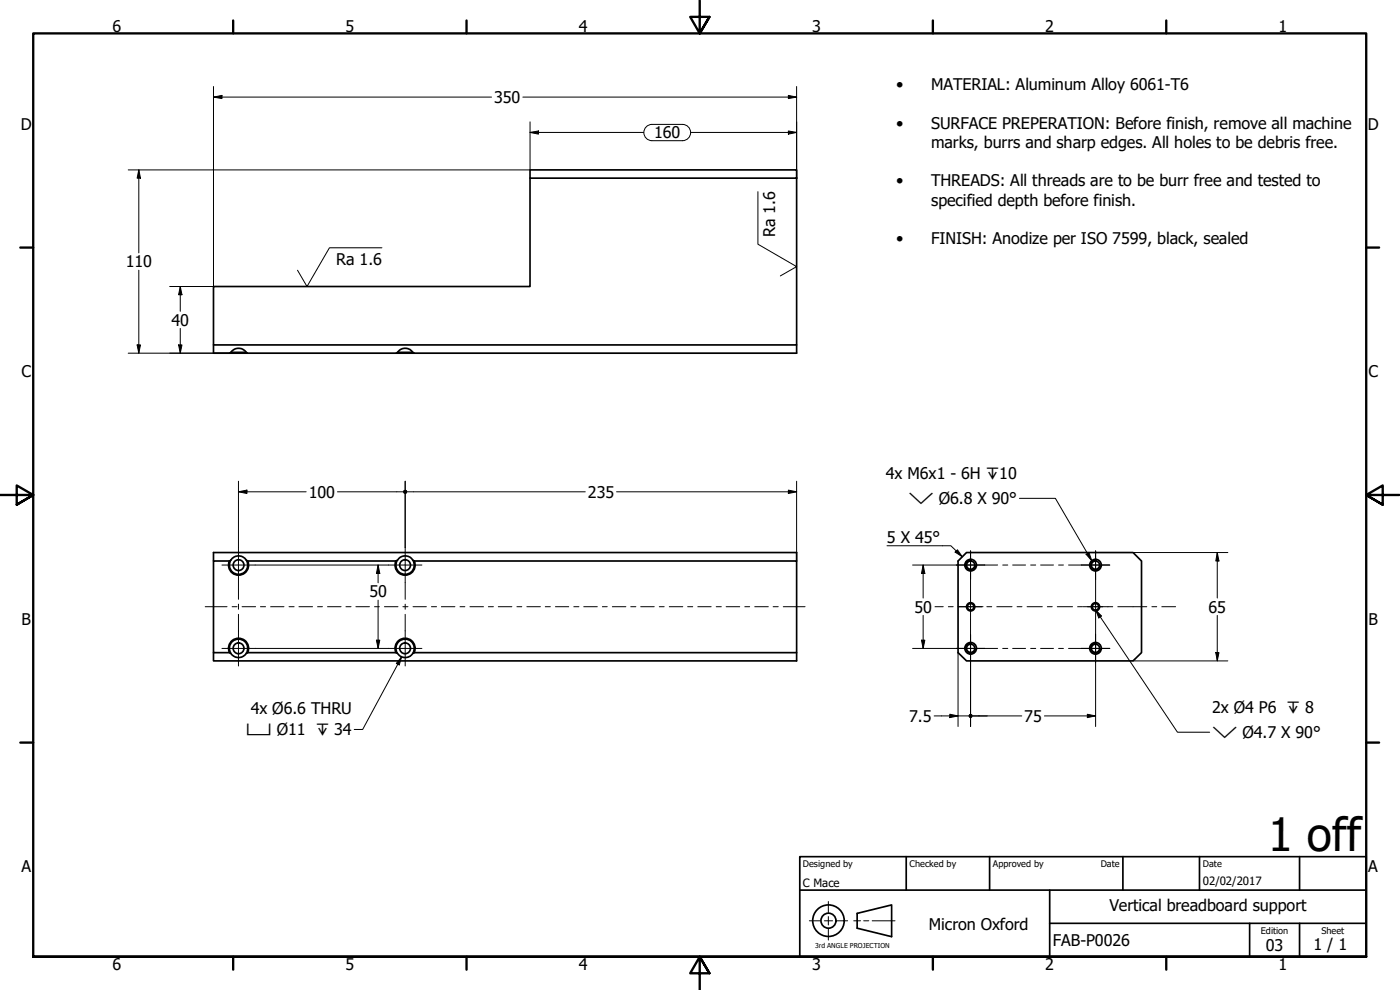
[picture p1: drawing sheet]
<svg xmlns="http://www.w3.org/2000/svg" width="420mm" height="297mm" viewBox="0 0 420 297" stroke-linecap="round" stroke-linejoin="round" font-family="sans-serif">
<!-- layer: Visible (ISO) -->
<g fill="none" stroke="#000" stroke-width=".51">
<path d="M159.1 51h80v2.5h-80zM159.1 53.5v32.5h-95v17.5h175v-50M64.1 103.5v2.5h175v-2.5M68.9 106l.4-.3a2.81 2.81 0 0 1 4.6 0l.4 .3M69.3 105.7h4.6M118.9 106l.4-.3a2.75 2.75 0 0 1 4.6 0l.4 .3M119.3 105.7h4.6M64.1 168.3v-2.5h175v2.5M68.9 168.3a3 3 0 0 0 2.7 4.3 3 3 0 0 0 2.7-4.3M68.9 168.3h-4.8v27.5h4.8l.4 .3a2.81 2.81 0 0 0 4.6 0l.4-.3h44.6l.4 .3a2.75 2.75 0 0 0 4.6 0l.4-.3h114.8v-27.5h-114.8M68.9 168.3l.4-.2a2.73 2.73 0 0 1 4.6 0l.4 .2h44.6M69.3 168.1a2.76 2.76 0 0 0 2.3 4.2 2.76 2.76 0 0 0 2.3-4.2"/>
<path d="M118.8 168.3a3 3 0 0 0 2.8 4.3 3 3 0 0 0 2.7-4.3M118.9 168.3l.4-.2a2.67 2.67 0 0 1 4.6 0l.4 .2M119.3 168.1a2.76 2.76 0 0 0 2.3 4.2 2.76 2.76 0 0 0 2.3-4.2M290.1 165.8h49.9l2.6 2.5v27.5l-2.6 2.5h-49.9l-2.6-2.5v-27.5zM64.1 195.8v2.5h175v-2.5M68.9 195.8a3 3 0 0 1 2.7-4.3 3 3 0 0 1 2.7 4.3M69.3 196a2.76 2.76 0 0 1 2.3-4.2 2.76 2.76 0 0 1 2.3 4.2M118.8 195.8a3 3 0 0 1 2.8-4.3 3 3 0 0 1 2.7 4.3M119.3 196a2.76 2.76 0 0 1 2.3-4.2 2.76 2.76 0 0 1 2.3 4.2"/>
<circle cx="71.6" cy="169.6" r="1.62"/>
<circle cx="121.6" cy="169.6" r="1.62"/>
<circle cx="291.3" cy="169.6" r="1.24"/>
<circle cx="291.3" cy="169.6" r="1.75"/>
<circle cx="328.8" cy="169.6" r="1.24"/>
<circle cx="328.8" cy="169.6" r="1.75"/>
<circle cx="71.6" cy="194.5" r="1.62"/>
<circle cx="121.6" cy="194.5" r="1.62"/>
<circle cx="291.3" cy="182.1" r=".98"/>
<circle cx="291.3" cy="194.5" r="1.24"/>
<circle cx="291.3" cy="182.1" r="1.24"/>
<circle cx="291.3" cy="194.5" r="1.75"/>
<circle cx="328.8" cy="182.1" r=".98"/>
<circle cx="328.8" cy="182.1" r="1.24"/>
<circle cx="328.8" cy="194.5" r="1.24"/>
<circle cx="328.8" cy="194.5" r="1.75"/>
</g>
<!-- layer: Visible Narrow (ISO) -->
<path d="M291.6 168.1a1.49 1.49 0 0 0-1.8 1.2 1.49 1.49 0 0 0 1.2 1.7 1.49 1.49 0 0 0 1.8-1.2M329 168.1a1.49 1.49 0 0 0-1.7 1.2 1.49 1.49 0 0 0 1.2 1.7 1.49 1.49 0 0 0 1.7-1.2M291.6 193a1.49 1.49 0 0 0-1.8 1.3 1.49 1.49 0 0 0 1.2 1.7 1.49 1.49 0 0 0 1.8-1.2M329 193a1.49 1.49 0 0 0-1.7 1.3 1.49 1.49 0 0 0 1.2 1.7 1.49 1.49 0 0 0 1.7-1.2" fill="none" stroke="#000" stroke-width=".38"/>
<!-- layer: Border (ISO) -->
<g fill="none" stroke="#000" stroke-width=".7">
<path d="M70 6.1v3.9M140 6.1v3.9M210 0v10l-2.9-4.9h5.8l-2.9 4.9 2.9-4.9M280 6.1v3.9M350 6.1v3.9M6.1 74.3h3.9M410 74.3h3.9M0 148.5h10l-5-2.8v5.7l5-2.9-5 2.9M420 148.5h-10l5-2.8v5.7l-5-2.9 5 2.9M6.1 222.8h3.9M410 222.8h3.9M10 287.1v-277.1h400v277.1h-400h400"/>
<path d="M70 287.1v3.8M140 287.1v3.8M212.9 292l-2.9-4.9 2.9 4.9h-5.8l2.9-4.9v9.9M280 287.1v3.8M350 287.1v3.8"/>
</g>
<!-- layer: Sketch Geometry (ANSI) -->
<path d="M242.9 276.3h3.2M247.4 276.3h2.5M248.6 270.5v3.3M248.6 275v2.5M248.6 278.8v3.3M251.1 276.3h3.3M256.2 276.3h2.1M259.2 276.3h1.5M261.7 276.3h6.9" fill="none" stroke="#000" stroke-width=".3"/>
<g fill="none" stroke="#000" stroke-width=".51">
<path d="M257.2 274.1l10.4-2.6v9.5l-10.4-2.5z"/>
<circle cx="248.6" cy="276.2" r="4.7"/>
<circle cx="248.6" cy="276.2" r="2.25"/>
</g>
<!-- layer: Title (ISO) -->
<path d="M240 257h170v30.1h-170zM272 257v10.1M297 257v10.1M337 257v10.1M360 257v10.1M390 257v10.1M240 267.1h170M315 277h95M315 267.1v20M375 277v10.1M390 277v10.1" fill="none" stroke="#000" stroke-width=".51"/>
<!-- layer: Dimension (ISO) -->
<g fill="none" stroke="#000" stroke-width=".3">
<path d="M64.1 29.1l2.5-.5v1zM64.1 29.1h83.4M64.1 26v60h-13.2M156.9 29.1h82.2M159.1 39.7l2.5-.4v.9zM159.1 39.7h34.1M159.1 36.6v14.4h-120.6M193.8 38.2a2.44 2.44 0 0 1 1.8-.9h9.2a2.44 2.44 0 0 1 2.5 2.5 2.44 2.44 0 0 1-2.5 2.4h-9.1a2.44 2.44 0 0 1-2.2-1.4 2.44 2.44 0 0 1 .3-2.6zM207.3 39.7h31.8M236.6 28.6l2.5 .5-2.5 .5zM236.6 39.3l2.5 .4-2.5 .5zM239.1 26v27.5"/>
<path d="M41.7 51l.5 2.5h-1.1zM41.7 51v24.9M41.7 81.1v24.9M54.1 86l.5 2.4h-1zM54.1 86v7.4M54.1 98.5v7.5M38.5 106h35.8M41.1 103.5h1.1l-.5 2.5zM53.6 103.5h1l-.5 2.5zM71.6 147.6l2.5-.5v1zM71.6 147.6h20.3M71.6 144.4v19.9"/>
<path d="M101.3 147.6h19.7M121.6 144.4v19.9M122.2 147.6h53.4M185 147.6h54.1M236.6 147.1l2.5 .5-2.5 .5zM239.1 144.4v23.9M76.6 169.5h40M113.5 169.5l.5 2.6h-1zM113.5 169.5v5.4M273.9 169.5h13.1M277.1 169.5l.5 2.6h-1.1zM277.1 169.5v9.9"/>
<path d="M340 165.8h28.5M365.3 165.8l.5 2.5h-.9zM365.3 165.8v13.6M76.6 194.5h40M113 192.1h1l-.5 2.4zM113.5 180.1v14.4M273.9 194.5h13.1M276.5 192.1h1.1l-.5 2.4zM277.1 184.6v9.9M287.5 195.8v22.2M291.3 198.8v19.2M328.8 198.8v19.2"/>
<path d="M340 198.3h28.5M364.9 195.8h.9l-.5 2.5zM365.3 184.6v13.7M280.4 214.8h10.9M285.1 214.3l2.4 .5-2.4 .5zM291.9 214.8h14.7M313.4 214.8h15.4M326.3 214.3l2.5 .5-2.5 .5z"/>
</g>
<g fill="#000">
<path d="M64.1 29.1l2.5-.5v1z" fill-rule="evenodd"/>
<path d="M159.1 39.7l2.5-.4v.9z" fill-rule="evenodd"/>
<path d="M236.6 28.6l2.5 .5-2.5 .5z" fill-rule="evenodd"/>
<path d="M41.7 51l.5 2.5h-1.1z" fill-rule="evenodd"/>
<path d="M236.6 39.3l2.5 .4-2.5 .5z" fill-rule="evenodd"/>
<path d="M54.1 86l.5 2.4h-1z" fill-rule="evenodd"/>
<path d="M41.1 103.5h1.1l-.5 2.5z" fill-rule="evenodd"/>
<path d="M53.6 103.5h1l-.5 2.5z" fill-rule="evenodd"/>
<path d="M71.6 147.6l2.5-.5v1z" fill-rule="evenodd"/>
<path d="M236.6 147.1l2.5 .5-2.5 .5z" fill-rule="evenodd"/>
<path d="M113.5 169.5l.5 2.6h-1z" fill-rule="evenodd"/>
<path d="M277.1 169.5l.5 2.6h-1.1z" fill-rule="evenodd"/>
<path d="M365.3 165.8l.5 2.5h-.9z" fill-rule="evenodd"/>
<path d="M113 192.1h1l-.5 2.4z" fill-rule="evenodd"/>
<path d="M276.5 192.1h1.1l-.5 2.4z" fill-rule="evenodd"/>
<path d="M364.9 195.8h.9l-.5 2.5z" fill-rule="evenodd"/>
<path d="M285.1 214.3l2.4 .5-2.4 .5z" fill-rule="evenodd"/>
<path d="M326.3 214.3l2.5 .5-2.5 .5z" fill-rule="evenodd"/>
<circle cx="121.6" cy="147.6" r=".63"/>
<circle cx="291.3" cy="214.8" r=".63"/>
</g>
<!-- layer: Center Mark (ISO) -->
<g fill="none" stroke="#000" stroke-width=".3">
<path d="M66.6 169.5h10M116.6 169.5h10M287 169.5h8.5M291.3 165.3v8.5M324.5 169.5h8.6M328.8 165.3v8.5M66.6 194.5h10M116.6 194.5h10M287 194.5h8.5M287.5 182h7.5M291.3 190.3v8.5M324.5 194.5h8.6"/>
<path d="M325.1 182h7.4M328.8 190.3v8.5"/>
</g>
<!-- layer: Centerline (ISO) -->
<g fill="none" stroke="#000" stroke-width=".3">
<path d="M71.6 164.3v15.5M121.6 164.3v15.5M287 169.5h12.4M291.3 165.3v33.5M300.9 169.5h1.6M303.9 169.5h3.9M309.3 169.5h1.5M312.3 169.5h3.9M317.7 169.5h1.5M320.7 169.5h12.4M328.8 165.3v33.5M61.6 182h6.5"/>
<path d="M69.7 182h1.4M71.6 181.3v1.5M71.6 184.3v15.5M72.6 182h4.1M78.2 182h1.5M81.2 182h4M86.7 182h1.6M89.7 182h4.1M95.3 182h1.5M98.3 182h4.1M103.8 182h1.5M106.8 182h4.1"/>
<path d="M112.4 182h1.5M115.4 182h4M120.9 182h1.5M121.6 181.3v1.5M121.6 184.3v15.5M124 182h4M129.5 182h1.5M132.5 182h4M138 182h1.5M141 182h4.1M146.6 182h1.5M149.5 182h4.1"/>
<path d="M155.1 182h1.5M158.1 182h4.1M163.6 182h1.6M166.7 182h4M172.2 182h1.5M175.2 182h4.1M180.8 182h1.4M183.8 182h4M189.3 182h1.5M192.3 182h4M197.9 182h1.4M200.9 182h4"/>
<path d="M206.4 182h1.5M209.4 182h4M214.9 182h1.6M217.9 182h4.1M223.5 182h1.5M226.5 182h4.1M232 182h1.6M235.1 182h6.5M280.6 182h2.5M284.6 182h1.5M287 194.5h12.4M287.6 182h7"/>
<path d="M296.2 182h1.4M299.1 182h4.6M300.9 194.5h1.6M303.9 194.5h3.9M305.2 182h1.5M308.2 182h4.6M309.3 194.5h1.5M312.3 194.5h3.9M314.3 182h1.5M317.3 182h4.6M317.7 194.5h1.5M320.7 194.5h12.4"/>
<path d="M323.4 182h1.5M326.4 182h4.6M332.5 182h1.4M335.5 182h8.7M345.7 182h1.5M348.7 182h4.1"/>
</g>
<!-- layer: Symbol (ISO) -->
<path d="M227.5 57.5v15.8l11.6 6.7-4.9 2.8M114.6 74.3h-15.7l-6.8 11.7-2.8-4.9M305.9 149.5h10.8l11 18.8M266.2 163.8h19.2l3.4 3.3M287.3 165l1.5 2.1-2.2-1.4zM325.9 166.3l.9-.5 .9 2.5zM120.5 197.1l-.7 2.4-.9-.4zM120.5 197.1l-11.7 21.8h-2.5M328.9 183.1l1.7 1.7-.8 .6-.9-2.2 24.5 36.5h9.6" fill="none" stroke="#000" stroke-width=".3"/>
<g fill="#000">
<path d="M287.3 165l1.5 2.1-2.2-1.4z" fill-rule="evenodd"/>
<path d="M325.9 166.3l.9-.5 .9 2.5z" fill-rule="evenodd"/>
<path d="M120.5 197.1l-.7 2.4-.9-.4z" fill-rule="evenodd"/>
<path d="M328.8 183l1.8 1.8-.8 .6z" fill-rule="evenodd"/>
</g>
<text font-size="13.8" x="380.5" y="255.2">1 off</text>
<g font-size="4.8">
<text x="33.7" y="9.6">6</text>
<text x="103.7" y="9.6">5</text>
<text x="173.7" y="9.6">4</text>
<text x="243.7" y="9.6">3</text>
<text x="313.7" y="9.6">2</text>
<text x="383.7" y="9.6">1</text>
<text x="268.9" y="27.1">•</text>
<text x="279.5" y="27.1">MATERIAL: Aluminum Alloy 6061-T6</text>
<text x="148.3" y="30.8">350</text>
<text x="6.2" y="38.9">D</text>
<text x="196.3" y="41.5">160</text>
<text x="268.9" y="38.7">•</text>
<text x="279.5" y="38.7">SURFACE PREPERATION: Before finish, remove all machine</text>
<text x="410.5" y="38.9">D</text>
<text x="279.5" y="44.4">marks, burrs and sharp edges. All holes to be debris free.</text>
<text x="268.9" y="55.9">•</text>
<text x="279.5" y="55.9">THREADS: All threads are to be burr free and tested to</text>
<text x="279.5" y="61.7">specified depth before finish.</text>
<text x="232.6" y="71.2" transform="rotate(-90 232.6 71.2)">Ra 1.6</text>
<text x="268.9" y="73.2">•</text>
<text x="279.5" y="73.2">FINISH: Anodize per ISO 7599, black, sealed</text>
<text x="37.7" y="80.2">110</text>
<text x="100.9" y="79.4">Ra 1.6</text>
<text x="51.5" y="97.7">40</text>
<text x="6.4" y="113.1">C</text>
<text x="410.7" y="113.1">C</text>
<text x="265.9" y="143.6">4x M6x1 - 6H ↧10</text>
<text x="92.6" y="149.3">100</text>
<text x="176.4" y="149.3">235</text>
<text x="266.2" y="162.9">5 X 45°</text>
<text x="110.9" y="179.2">50</text>
<text x="274.4" y="183.8">50</text>
<text x="362.7" y="183.8">65</text>
<text x="6.4" y="187.4">B</text>
<text x="410.7" y="187.4">B</text>
<text x="75.2" y="214.1">4x Ø6.6 THRU</text>
<text x="363.8" y="213.9">2x Ø4 P6 ↧ 8</text>
<text x="272.9" y="216.5">7.5</text>
<text x="307.4" y="216.5">75</text>
<text x="6.4" y="261.7">A</text>
<text x="410.7" y="261.7">A</text>
<text x="332.9" y="273.4">Vertical breadboard support</text>
<text x="278.8" y="279">Micron Oxford</text>
<text x="316" y="283.8">FAB-P0026</text>
<text x="379.9" y="285.3">03</text>
<text x="394.2" y="285">1 / 1</text>
<text x="33.7" y="290.9">6</text>
<text x="103.7" y="290.9">5</text>
<text x="173.7" y="290.9">4</text>
<text x="243.7" y="290.9">3</text>
<text x="313.7" y="290.9">2</text>
<text x="383.7" y="290.9">1</text>
</g>
<g font-size="4.6">
<text x="272.6" y="151.2">⌵ Ø6.8 X 90°</text>
<text x="73.9" y="220.4">⌴ Ø11 ↧ 34</text>
<text x="363.8" y="221.4">⌵ Ø4.7 X 90°</text>
</g>
<g font-size="3.4">
<text x="241" y="266">C Mace</text>
<text x="361" y="265.5">02/02/2017</text>
</g>
<g font-size="2.7">
<text x="241" y="260.1">Designed by</text>
<text x="273" y="260.1">Checked by</text>
<text x="298" y="260.1">Approved by</text>
<text x="330.3" y="260">Date</text>
<text x="361" y="260">Date</text>
<text x="378.4" y="280.1">Edition</text>
<text x="396.6" y="280.1">Sheet</text>
</g>
<text font-size="2" x="244.6" y="284.5">3rd ANGLE PROJECTION</text>
</svg>
